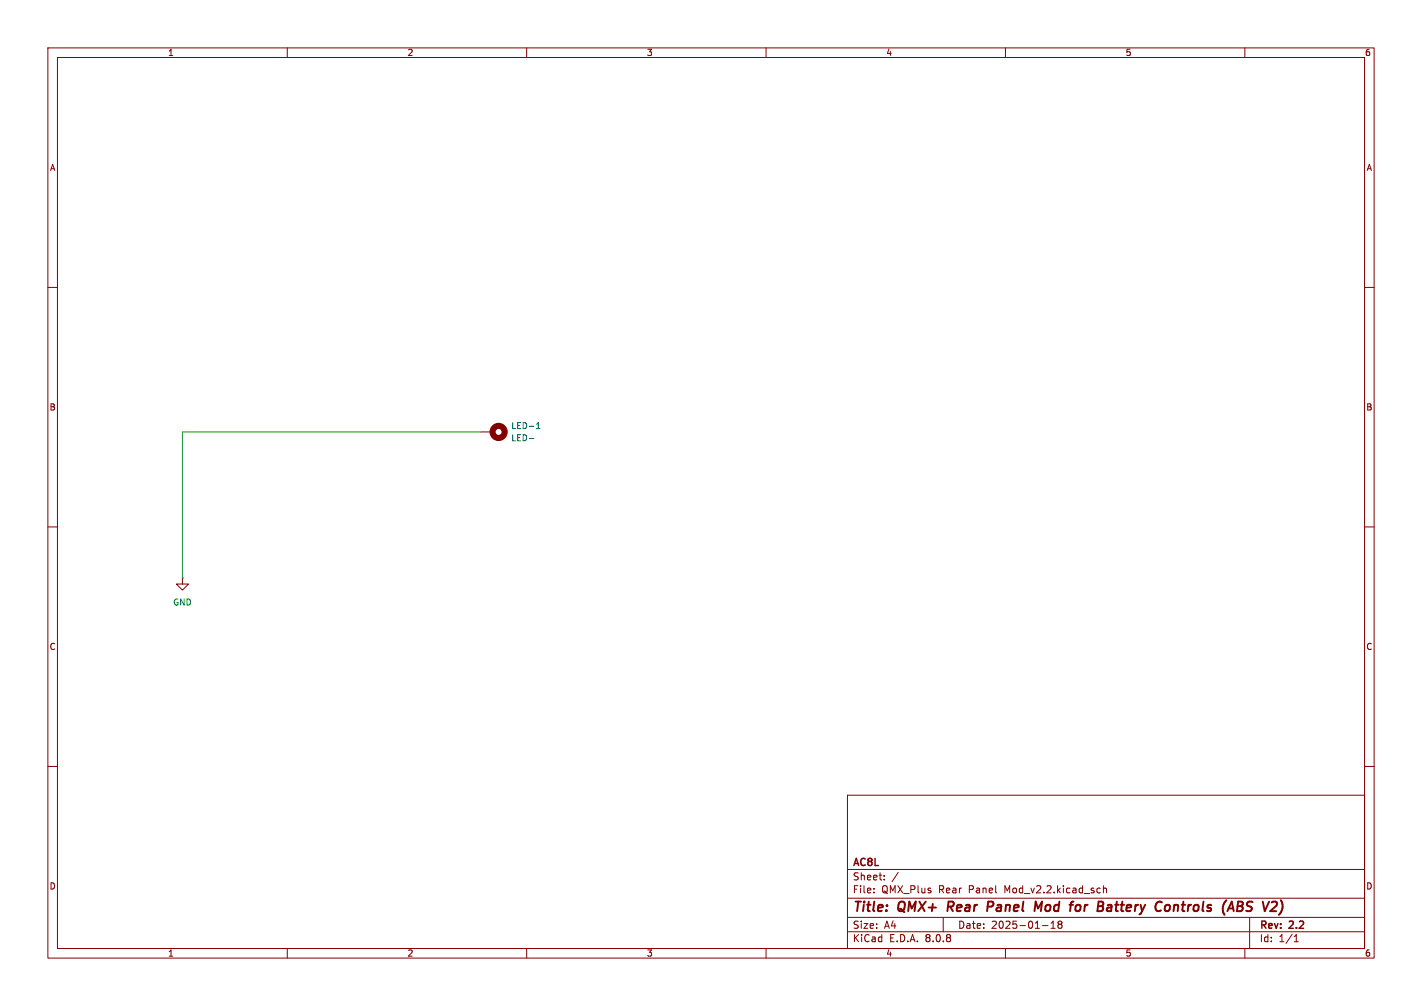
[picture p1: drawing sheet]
<svg xmlns="http://www.w3.org/2000/svg" width="297mm" height="210mm" viewBox="0 0 297 210" stroke-linecap="round" stroke-linejoin="round" font-family="sans-serif">
<g fill="none" stroke="#840000" stroke-width=".21">
<path d="M10 10h277v190h-277zM12 12h273v186h-273zM60 10v2M110 10v2M160 10v2M210 10v2M260 10v2M10 60h2M285 60h2M100.3 90.2h2.6M10 110h2M285 110h2"/>
<path d="M38.1 120.7v1.2h1.3l-1.3 1.3-1.3-1.3h1.3M38.1 120.7h.1M10 160h2M177 166h108v32h-108zM285 160h2M60 198v2M110 198v2M160 198v2M177 194.5h108M177 191.5h108M177 187.5h108M177 181.5h108"/>
<path d="M182.5 186.3v.1M182.5 185.5v.1M184.7 183.6v.1M184.7 182.8v.1M187.6 182.1l-1.3 2M197 191.5v3M210 198v2M217.7 193.2h1.2M219.5 193.8h.9M219.5 192.7l.5-.4v1.5M221.2 192.9l-.2 .3v.5l.2 .1 .5-.1 .1-.2-.1-.4-.2-.2M221.2 192.9l-.2-.2 .2-.4 .5 .1 .1 .2-.3 .3"/>
<path d="M221.2 192.9h.3M229.7 185.4l.1 .1M229.8 186.3l-.1 .1M230.5 184.9v1.5M230.5 185.5l.2-.1 .3 .1 .1 .9M260 198v2M261 191.5v6.5M270.3 196.6h.9M270.3 195.5l.4-.4v1.5"/>
</g>
<g fill="none" stroke="#840000" stroke-width=".4">
<path d="M198.1 188.2l-.2 2M207.2 188.2h-.8l-.2 2M207.2 189.2l-.9 .1M216.3 188.2l.5 1.4 .8-1.4-.2 2M225.4 188.9l.3 .4-.1 .5-.2 .3M231.6 188.9l.5 .1v1.2M232.1 190.1l-.7 .1M232.2 189.4h-.7M244 188.9l.4 .4-.1 .5-.2 .3M245.3 188.9l-.2 1.3M245.6 188.9l-.3 .2M258.5 189.2h.6"/>
<path d="M258.6 188.2h.7l.2 .2 .1 .4-.5 .4M259.1 189.2l.3 .1a.58 .58 0 0 1-.3 .9h-.8"/>
</g>
<circle cx="104.1" cy="90.2" r="1.27" fill="none" stroke="#840000" stroke-width="1.3"/>
<path d="M110.5 91.5h1M112.1 89.5h.7M112.1 88.6l.3-.4v1.3" fill="none" stroke="#006464" stroke-width=".21"/>
<path d="M100.3 90.2h-62.2v30.5" fill="none" stroke="#009600" stroke-width=".21"/>
<g font-size="2.8" fill="#840000">
<text x="178" y="190.9">Title:</text>
<text x="187.7" y="190.9">QMX+</text>
<text x="198.7" y="190.9">Rear</text>
<text x="207.8" y="190.9">Panel</text>
<text x="218.5" y="190.9">Mod</text>
<text x="226.8" y="190.9">for</text>
<text x="233.3" y="190.9">Battery</text>
<text x="246.2" y="190.9">Controls</text>
<text x="261" y="190.9">(ABS</text>
</g>
<g font-size="2.1" fill="#840000">
<text x="178" y="184">Sheet:</text>
<text x="178" y="181.2">AC8L</text>
<text x="178" y="186.7">File:</text>
<text x="184.1" y="186.7">QMX_Plus</text>
<text x="196.1" y="186.7">Rear</text>
<text x="202.5" y="186.7">Panel</text>
<text x="210.1" y="186.7">Mod_v2.2.kicad_sch</text>
<text x="178" y="196.9">KiCad</text>
<text x="178" y="194.1">Size:</text>
<text x="184.7" y="194.1">A4</text>
<text x="185.7" y="196.9">E.D.A.</text>
<text x="193.3" y="196.9">8.0.8</text>
<text x="200" y="194.1">Date:</text>
<text x="207" y="194.1">2025-01-18</text>
<text x="263" y="194.3">Rev:</text>
<text x="263" y="196.9">Id:</text>
<text x="267.1" y="196.9">1/1</text>
<text x="269.4" y="194.3">2.2</text>
</g>
<g font-size="1.8" fill="#840000">
<text x="35" y="11.9">1</text>
<text x="85" y="11.9">2</text>
<text x="135" y="11.9">3</text>
<text x="185" y="11.9">4</text>
<text x="235" y="11.9">5</text>
<text x="285" y="11.9">6</text>
<text x="10.3" y="35.9">A</text>
<text x="285.3" y="35.9">A</text>
<text x="10.3" y="85.9">B</text>
<text x="285.3" y="85.9">B</text>
<text x="10.3" y="135.9">C</text>
<text x="285.3" y="135.9">C</text>
<text x="10.3" y="185.9">D</text>
<text x="285.3" y="185.9">D</text>
<text x="35" y="199.9">1</text>
<text x="85" y="199.9">2</text>
<text x="135" y="199.9">3</text>
<text x="185" y="199.9">4</text>
<text x="235" y="199.9">5</text>
<text x="285" y="199.9">6</text>
</g>
<g font-size="1.8" fill="#006464">
<text x="106.7" y="89.8">LED-1</text>
<text x="106.7" y="92.3">LED-</text>
<text x="36.1" y="126.6">GND</text>
</g>
</svg>
